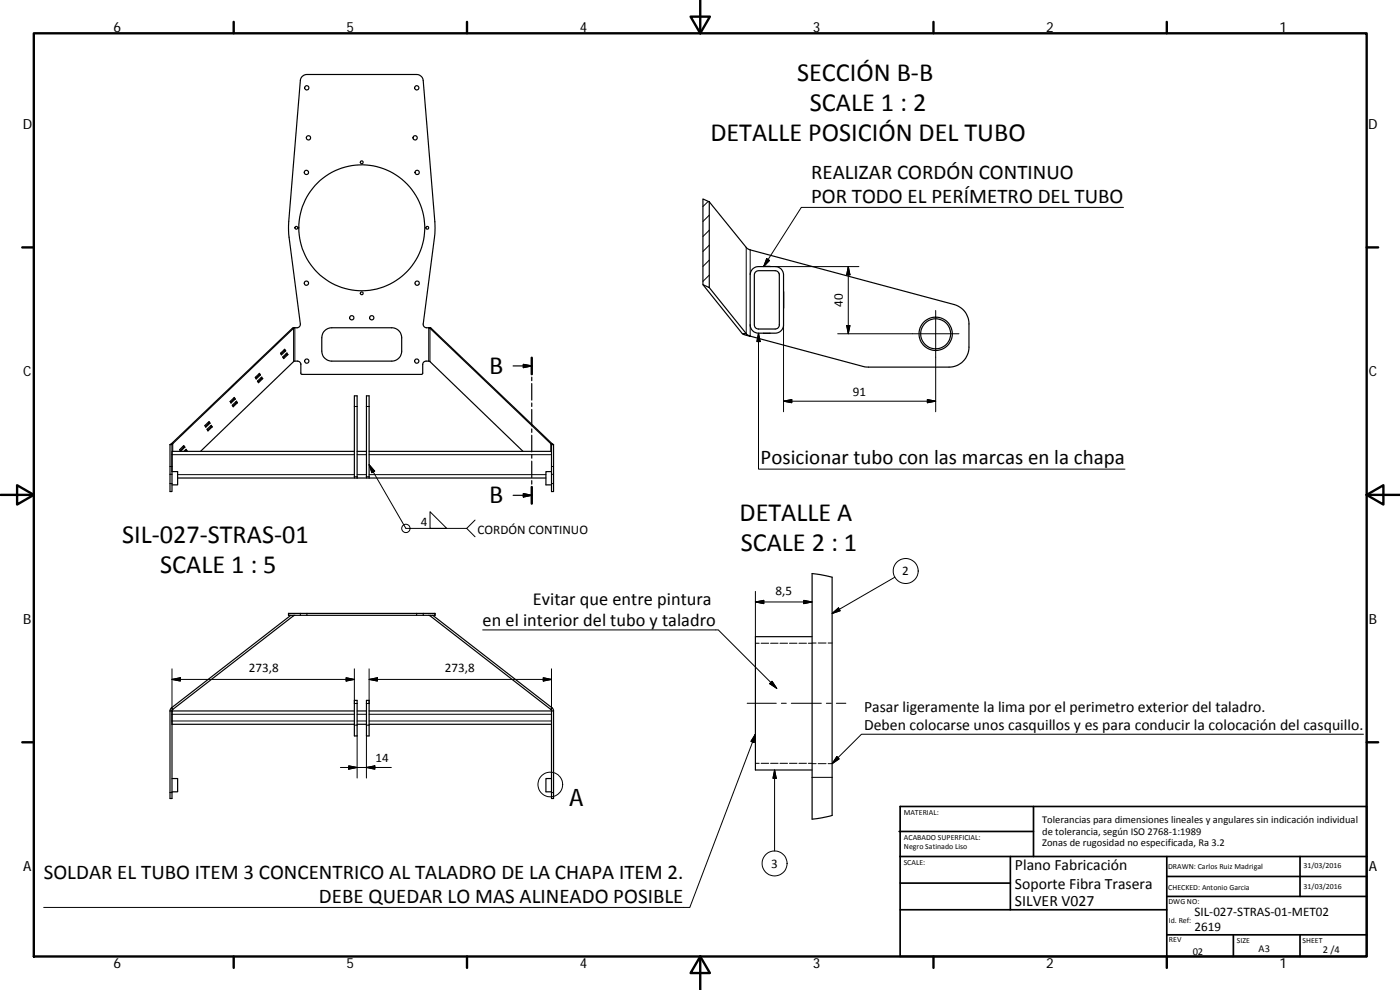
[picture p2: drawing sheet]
<svg xmlns="http://www.w3.org/2000/svg" width="420mm" height="297mm" viewBox="0 0 420 297" stroke-linecap="round" stroke-linejoin="round" font-family="sans-serif">
<g fill="none" stroke="#000" stroke-width=".36">
<path d="M211 59.7l1.9 .9v25.7l-1.9-.9zM212.9 60.6l11.1 13.8 .8 .4 61.6 16.6a6 6 0 0 1 4.4 5.8v7a6 6 0 0 1-6 6l-25.2-.1-34.5-9.2M229.1 80h2M87.7 98.5l-36.2 34.6M87.7 98.5h.4M88.1 98.5l-36.3 34.6M88.5 98.3a1.18 1.18 0 0 0 1.6-1.1l-3.3-26-.2-2.8 3.5-44.2a1.95 1.95 0 0 1 2-1.8h32.9a2 2 0 0 1 2 1.8l3.6 44.2-.2 2.8-3.4 26a1.18 1.18 0 0 0 1.7 1.1M88.5 98.3l-.8 .2M88.5 98.3l-.4 .2M97.4 99.2l1-.6 1.2-.3h18a3 3 0 0 1 3 3v4a3 3 0 0 1-3 3.1h-18a3 3 0 0 1-3-3.1v-4.3l.4-1.2zM128.7 98.3l.7 .2zM129 98.5l36.3 34.6"/>
<path d="M129.4 98.5l36.3 34.6M211 85.4l11.8 14.7M212.9 86.3l11.1 13.8M226 80.6l1.3-.6h5.3a2.48 2.48 0 0 1 2.6 2.5v15a2.51 2.51 0 0 1-2.6 2.5h-5a2.51 2.51 0 0 1-2.5-2.5v-15l.3-1.1zM226.8 81.6l.8-.4h5a1.26 1.26 0 0 1 1.3 1.3v15a1.23 1.23 0 0 1-1.3 1.2h-5a1.26 1.26 0 0 1-1.2-1.2v-15zM229.1 100h2M235.2 87.5v5M70.1 119.5l.1 .2M70.2 119.7l-1 1M70.2 119.7h.4M76.6 113.2l1.3-1.2 .3 .5-1.3 1.2zM77.3 114.3l1.2-1.1 .3 .4-1.2 1.2z"/>
<path d="M77.6 112.2l.2 .3M77.8 112.5l-1 1M77.8 112.5h.4M78.3 113.3l.2 .3M78.5 113.6l-1.1 1M78.5 113.6h.3M84.2 106l1.3-1.2 .2 .5-1.2 1.2zM84.8 107.1l1.3-1.2 .3 .5-1.3 1.2zM85.2 105l.2 .3M85.4 105.3l-1.1 .9M85.4 105.3h.3M85.9 106.2l.1 .2"/>
<path d="M86 106.4l-1 1M86 106.4h.4M106.4 118.8h.8v24.6h-.8zM110 118.8h.8v24.6h-.8zM154 109.8h5.6M157.1 109.3l2.5 .5-2.5 .5zM159.6 107.3v5M159.6 113.2v1M159.6 115.1v5M222.8 100.1h1.2l1.1 .8zM51 133.4v14.1h.6v-7.5M51 133.4h.6"/>
<path d="M51.5 133.1h.3M51.5 133.1l-.5 .3M51.6 133.4v8.1h1.7v4h-1.7M51.8 133.1l-.2 .3M53.9 134.9l1.2-1.2 .4 .5-1.3 1.2zM54.9 133.9l.2 .3M55.1 134.2l-1 1M55.1 134.2h.4M55.6 135l.2 .3M55.8 135.3l-.2 .1M55.8 135.3h.3M56.1 135.3l-.1 .1"/>
<path d="M56.1 135.3l-.3-.5-.6 .6M61.5 127.7l1.2-1.2 .3 .5-1.2 1.2zM62.1 128.8l1.3-1.2 .3 .5-1.3 1.2zM62.5 126.7l.1 .3M62.6 127l-1 .9M62.6 127h.4M63.2 127.8l.1 .3M63.3 128.1l-1 1M63.3 128.1h.4M69.1 120.5l1.2-1.2 .3 .4-1.3 1.2zM69.7 121.6l1.3-1.2 .3 .4-1.3 1.2zM70.7 120.6l.2 .2"/>
<path d="M70.9 120.8l-1 1M70.9 120.8h.4M106.4 135.4h-54.8v1M107.2 135.4h2.8M110.8 135.4h54.7M157 135.4l-28.1-27h-1.3l-.6 .5-.1 3.2-.4 .2h-35.8l-.4-.2v-3l-.4-.5-.6-.2h-1.1l-28 27M159.6 120.9v1.1M159.6 122.9v4.9M159.6 128.7v1M159.6 130.6v5M159.6 136.4v1.1M159.6 138.4v4.9"/>
<path d="M165.3 133.1l.2 .3M165.3 133.1h.4M165.5 133.4h.6M165.7 133.1l.4 .3M166.1 133.4v14.1h-.6v-14.1M53.3 143.4h53.1M107.2 143.4h2.8M110.8 143.4h53M154 148.6h5.6M157.1 148.1l2.5 .5-2.5 .5zM159.6 144.2v1.1M159.6 146.1v5"/>
<path d="M165.5 141.5h-1.7v4h1.7M243.7 172.1l6 1.1v71.5l-6 1.1zM86.6 184h44v.6h-44zM87.3 184.6l-35.8 27.8M88 184.6v.1M88 184.7h.1M88.1 184.7l-36.3 28.2M88.5 184.6l-.4 .1M128.7 184.6h.4M129 184.7l36.3 28.2M129.9 184.6l35.8 27.8M243.7 191h-17v40h17"/>
<path d="M51 213.3h.6M51.5 212.4l.3 .5M51.5 212.4l-.5 .9M51.6 213.3v26.3h-.6v-26.3M51.6 216.3v1h54.8M51.8 212.9l-.2 .4M106.4 213.3h-54.8v1M106.4 210.1h.8v10.7h-.8zM107.2 217.3h2.8M107.2 213.3h2.8M110 210.1h.8v10.7h-.8zM110.8 217.3h54.7"/>
<path d="M110.8 213.3h54.7M165.3 212.9l.2 .4M165.5 213.3h.6M165.5 213.3v26.3h.6v-26.3M165.7 212.4l.4 .9M165.7 212.4l-.4 .5M51.6 233.6h1.7v4h-1.7M165.5 233.6h-1.7v4h1.7"/>
<circle cx="92.1" cy="26.4" r=".64"/>
<circle cx="125.1" cy="26.4" r=".64"/>
<circle cx="92" cy="51.7" r=".63"/>
<circle cx="92.6" cy="41.3" r=".64"/>
<circle cx="108.6" cy="48.7" r=".43"/>
<circle cx="124.6" cy="41.3" r=".65"/>
<circle cx="125.2" cy="51.7" r=".64"/>
<circle cx="88.9" cy="68.3" r=".42"/>
<circle cx="108.6" cy="68.3" r="18.9"/>
<circle cx="128.2" cy="68.4" r=".43"/>
<circle cx="92" cy="85" r=".63"/>
<circle cx="105.6" cy="95.3" r=".65"/>
<circle cx="108.6" cy="88" r=".42"/>
<circle cx="111.6" cy="95.3" r=".65"/>
<circle cx="125.2" cy="85" r=".64"/>
<circle cx="92.1" cy="108.4" r=".64"/>
<circle cx="125.1" cy="108.4" r=".64"/>
<circle cx="280.8" cy="100.2" r="5"/>
<circle cx="280.8" cy="100.2" r="4.5"/>
</g>
<g fill="none" stroke="#000" stroke-width=".3">
<path d="M212.5 60.4l-1.5 1.6M212.9 78l-1.9 1.9M212.9 73.6l-1.9 1.9M212.9 69.1l-1.9 1.9M212.9 64.6l-1.9 1.9M224 74.2v25.9M225.1 75v7.5M230.1 77.6l.8 .5-1.7 1.9zM232.6 80h25.2M254.6 80v20.1M254.6 80l.5 2.5h-1zM337.2 62.2h-96.7l-11.3 17.8"/>
<path d="M88.1 98.5v10M88.5 98.3v10.1M128.7 98.3v10.1M129 98.5v10M212.9 82.5l-1.9 1.9M225.1 97.5v3.4M227.6 100v40.8h110M227.6 100l.5 2.5h-1zM235.2 97.5v26M254.1 97.7h1l-.5 2.4zM280.8 93.2v30.3M251.4 100.1h36.4"/>
<path d="M278.3 119.9l2.5 .5-2.5 .4zM51 140h.6M51.6 136.4h54.8M51.8 133.1v2.3M106.4 122h.8M107.2 136.4h2.8M110 122h.8M110.8 139.4l1.6 2-.8 .4zM110.8 136.4h54.7M110.8 139.4l11 19.1h18.3M165.3 133.1v2.3M165.5 140h.6"/>
<path d="M235.2 120.4l2.4-.5v.9zM235.2 120.4h45.6M51 145.1h.6M51 142.3h.6M53.3 142.4h53.1M106.4 143h.8M107.2 142.4h2.8M110 143h.8M110.8 142.4h53M129.1 153.5l5 5h-5zM140.1 158.5l2.5 2.6M142.6 156l-2.5 2.5"/>
<path d="M165.5 145.1h.6M165.5 142.3h.6M226.7 177.4v13.6M268.6 173.2l-18.9 10.9M86.6 184v.6M90.1 184v.6M92.1 184v.6M125 184v.6M127 184v.6M130.5 184v.6M144.9 189h70.7l17.5 17.5M226.7 193h1.1"/>
<path d="M226.7 180.6l2.5-.5v1zM226.7 180.6h17M228.4 193h2.3M231.3 193h2.2M234.1 193h2.3M236.9 193h2.3M239.8 193h2.2M241.2 180.1l2.5 .5-2.5 .5zM242.6 193h1.1M243.7 192.9h1.2M245.5 192.9h2.4M248.5 192.9h1.2"/>
<path d="M249.7 184.1l1.9-1.7 .5 .9zM51.6 214.3h54.8M51.6 216.3h54.8M51.6 203.9l2.5-.6v1zM51.6 203.9h54.8M51.6 200.7v12.6M103.9 203.3l2.5 .6-2.5 .4zM106.4 217.6h.8M106.4 200.7v10.4h.8M107.2 214.3h2.8M107.2 216.3h2.8M110 217.6h.8"/>
<path d="M110.8 214.3h54.7M110.8 216.3h54.7M110.8 200.7v10.4h-.8M110.8 203.9l2.5-.6v1zM110.8 203.9h54.7M163 203.3l2.5 .6-2.5 .4zM165.5 200.7v12.6M224.2 211h8.8M231.7 204.4l1.4 2.1-2.1-1.4zM234.5 211h1.5M237.5 211h9M248 211h1.5"/>
<path d="M251 211h2.9M51 237.8h.6M102.2 230.3h15.2M104.7 229.8l2.5 .5-2.5 .5zM107.2 220.8v12.6M110 220.8v12.6M110 230.3l2.5-.5v1zM165.5 237.8h.6M226.7 229h1.1M226.7 220.3l-.4 2.5-.9-.4zM226.7 220.3l-19.7 52h-193.9M228.4 229h2.3"/>
<path d="M231.3 229h2.2M232.5 231v24.3M232.5 231l.5 2.5h-1zM234.1 229h2.3M236.9 229h2.3M239.8 229h2.2M242.6 229h1.1M243.7 229.1h1.2M243.7 233.2h6M245.5 229.1h2.4M251.2 227l.6 .7-2.1 1.4zM409.2 220.3h-150.7l-8.8 8.8h-1.2"/>
<circle cx="121.8" cy="158.5" r="1.25"/>
<circle cx="271.8" cy="171.3" r="3.8"/>
<circle cx="165.2" cy="235.4" r="3.7"/>
<circle cx="232.5" cy="259.1" r="3.8"/>
</g>
<g fill="none" stroke="#000" stroke-width=".71">
<path d="M10.1 10h400.1v277h-400.1zM70.1 6.6v3.4M140.2 6.6v3.4M207.3 5h5.8l-2.9 5zM210.2 0v10M280.2 6.6v3.4M350.2 6.6v3.4M6.7 74.2h3.4M410.2 74.2h3.4M159.6 107.3v5M.2 148.5h9.9M5.1 145.6l5 2.9-5 2.9z"/>
<path d="M159.6 146.1v5M410.2 148.5l5-2.9v5.8zM410.2 148.5h9.9M6.7 222.7h3.4M410.2 222.7h3.4M70.1 287v3.4M140.2 287v3.4M210.2 287l2.9 5h-5.8zM210.2 287v10M280.2 287v3.4M350.2 287v3.4"/>
</g>
<g fill="none" stroke="#000" stroke-width=".51">
<path d="M269.8 249.5h40.4M270.1 257h140.1M270.1 242h140.1v45h-140.1zM303.2 257v16M310.2 242v15M350.2 257v30M390.2 257v12M270.1 273h80.1M270.1 265h33.1M350.2 269h60M350.2 263h60M350.2 280.5h60"/>
<path d="M370.2 280.5v6.5M390.2 280.5v6.5"/>
</g>
<path d="M157.1 109.3l2.5 .5-2.5 .5zM157.1 148.1l2.5 .5-2.5 .5z" fill="#000" stroke="#000" stroke-width=".36"/>
<g fill="#000" stroke="#000" stroke-width=".3">
<path d="M230.1 77.6l.8 .5-1.7 1.9zM254.1 97.7h1l-.5 2.4zM254.6 80l.5 2.5h-1zM227.6 100l.5 2.5h-1zM235.2 120.4l2.4-.5v.9zM278.3 119.9l2.5 .5-2.5 .4zM110.8 139.4l1.6 2-.8 .4zM226.7 180.6l2.5-.5v1zM241.2 180.1l2.5 .5-2.5 .5zM249.7 184.1l1.9-1.7 .5 .9zM51.6 203.9l2.5-.6v1zM103.9 203.3l2.5 .6-2.5 .4z"/>
<path d="M110.8 203.9l2.5-.6v1zM163 203.3l2.5 .6-2.5 .4zM231.7 204.4l1.4 2.1-2.1-1.4zM104.7 229.8l2.5 .5-2.5 .5zM110 230.3l2.5-.5v1zM226.7 220.3l-.4 2.5-.9-.4zM232.5 231l.5 2.5h-1zM251.2 227l.6 .7-2.1 1.4z"/>
</g>
<g font-size="7.9">
<text x="239.2" y="24.3">SECCIÓN B‐B</text>
<text x="243" y="33.3">SCALE 1 : 2</text>
<text x="213.2" y="42.3">DETALLE POSICIÓN DEL TUBO</text>
<text x="146.8" y="112.3">B</text>
<text x="146.8" y="151.1">B</text>
<text x="222" y="156.4">DETALLE A</text>
<text x="36.6" y="162.8">SIL‐027‐STRAS‐01</text>
<text x="222.3" y="165.4">SCALE 2 : 1</text>
<text x="48" y="171.8">SCALE 1 : 5</text>
</g>
<text font-size="7.2" x="170.8" y="241.7">A</text>
<g font-size="6.3">
<text x="243.4" y="53.6">REALIZAR CORDÓN CONTINUO</text>
<text x="243.4" y="60.8">POR TODO EL PERÍMETRO DEL TUBO</text>
<text x="228.3" y="139.4">Posicionar tubo con las marcas en la chapa</text>
<text x="13.1" y="263.7">SOLDAR EL TUBO ITEM 3 CONCENTRICO AL TALADRO DE LA CHAPA ITEM 2.</text>
<text x="95.7" y="270.8">DEBE QUEDAR LO MAS ALINEADO POSIBLE</text>
</g>
<g font-size="5.5">
<text x="159.9" y="181.4">Evitar que entre pintura</text>
<text x="144.9" y="187.7">en el interior del tubo y taladro</text>
</g>
<g font-size="4.7">
<text x="259.3" y="213.7">Pasar ligeramente la lima por el perimetro exterior del taladro.</text>
<text x="259.3" y="219.1">Deben colocarse unos casquillos y es para conducir la colocación del casquillo.</text>
<text x="304.6" y="261.2">Plano Fabricación</text>
<text x="304.6" y="266.6">Soporte Fibra Trasera</text>
<text x="304.6" y="272">SILVER V027</text>
</g>
<g font-size="4.2">
<text x="34" y="9.6">6</text>
<text x="104" y="9.6">5</text>
<text x="174" y="9.6">4</text>
<text x="244" y="9.6">3</text>
<text x="314" y="9.6">2</text>
<text x="384" y="9.6">1</text>
<text x="6.8" y="38.7">D</text>
<text x="410.6" y="38.7">D</text>
<text x="7" y="112.9">C</text>
<text x="410.8" y="112.9">C</text>
<text x="7" y="187.1">B</text>
<text x="410.8" y="187.1">B</text>
<text x="7" y="261.3">A</text>
<text x="410.8" y="261.3">A</text>
<text x="34" y="290.4">6</text>
<text x="104" y="290.4">5</text>
<text x="174" y="290.4">4</text>
<text x="244" y="290.4">3</text>
<text x="314" y="290.4">2</text>
<text x="384" y="290.4">1</text>
</g>
<g font-size="3.9">
<text x="253" y="92.1" transform="rotate(-90 253 92.1)">40</text>
<text x="256" y="118.8">91</text>
<text x="126.3" y="157.8">4</text>
<text x="143.3" y="160.1">CORDÓN CONTINUO</text>
<text x="270.8" y="172.6">2</text>
<text x="232.7" y="178.5">8,5</text>
<text x="74.7" y="201.7">273,8</text>
<text x="133.5" y="201.7">273,8</text>
<text x="112.7" y="228.7">14</text>
<text x="231.4" y="260.3">3</text>
<text x="358.5" y="274.9">SIL‐027‐STRAS‐01‐MET02</text>
<text x="358.5" y="279.4">2619</text>
</g>
<g font-size="3.1">
<text x="312.8" y="246.8">Tolerancias para dimensiones lineales y angulares sin indicación individual</text>
<text x="312.8" y="250.4">de tolerancia, según ISO 2768‐1:1989</text>
<text x="312.8" y="254">Zonas de rugosidad no especificada, Ra 3.2</text>
<text x="357.9" y="286.4">02</text>
<text x="377.7" y="285.6">A3</text>
<text x="397" y="285.9">2 /4</text>
</g>
<g font-size="2.4">
<text x="271.2" y="244.4">MATERIAL:</text>
<text x="271.3" y="251.9">ACABADO SUPERFICIAL:</text>
<text x="271.3" y="254.6">Negro Satinado Liso</text>
<text x="271.2" y="259.7">SCALE:</text>
<text x="350.6" y="260.8">DRAWN: Carlos Ruiz Madrigal</text>
<text x="391.2" y="260.6">31/03/2016</text>
<text x="350.6" y="267">CHECKED: Antonio Garcia</text>
<text x="391.2" y="266.6">31/03/2016</text>
<text x="350.7" y="271.4">DWG NO:</text>
<text x="350.8" y="276.8">Id. Ref:</text>
<text x="350.8" y="282.8">REV</text>
<text x="371.2" y="282.9">SIZE</text>
<text x="390.9" y="282.9">SHEET</text>
</g>
</svg>
